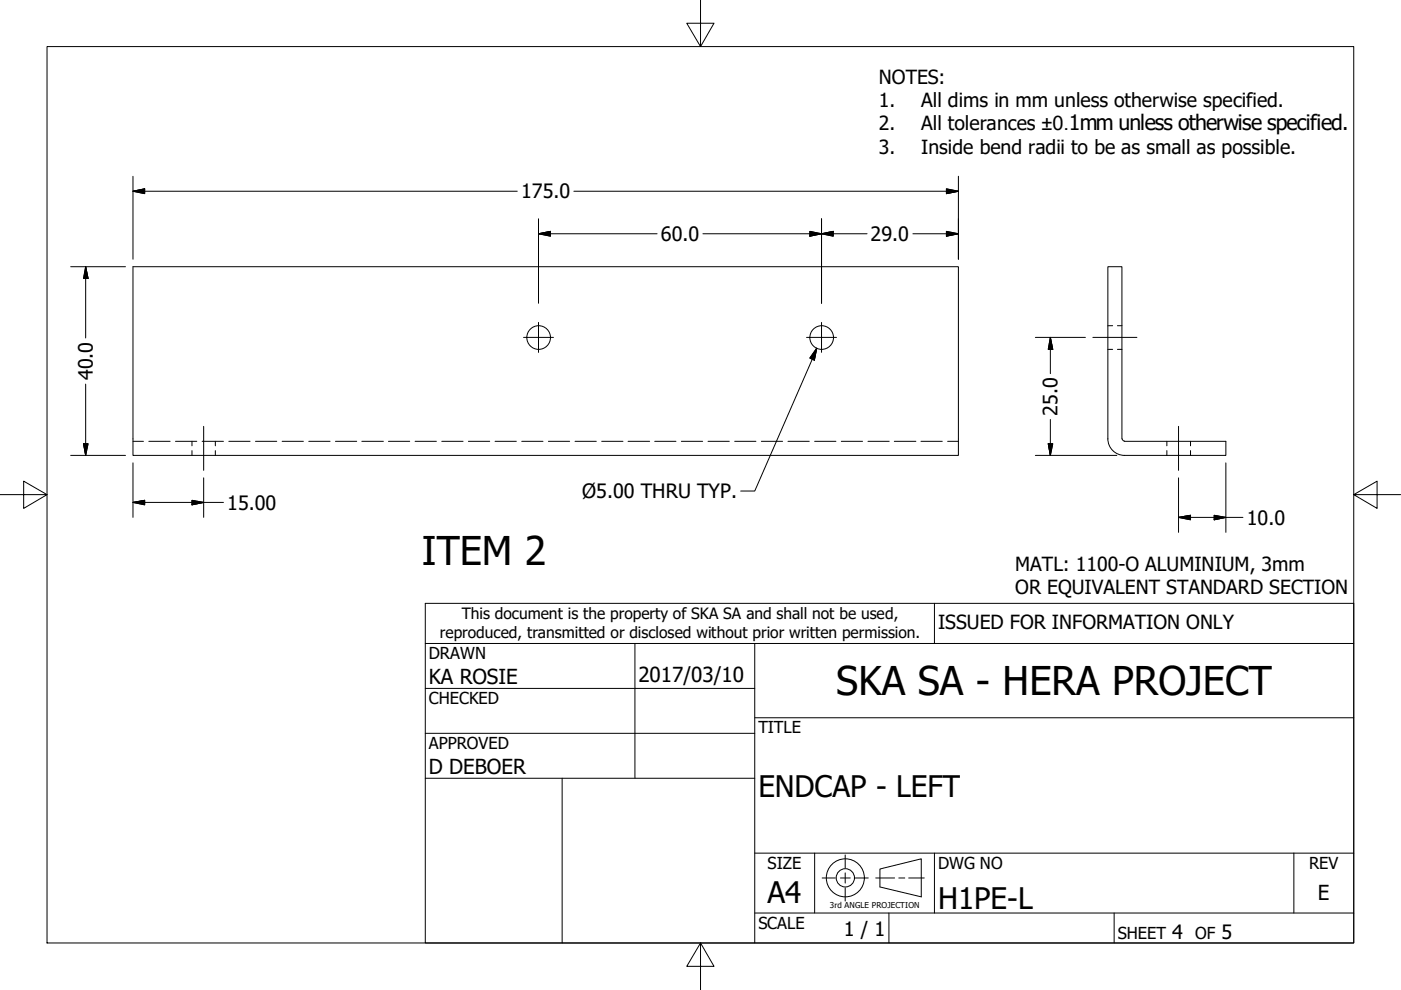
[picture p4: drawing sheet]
<svg xmlns="http://www.w3.org/2000/svg" width="297mm" height="210mm" viewBox="0 0 297 210" stroke-linecap="round" stroke-linejoin="round" font-family="sans-serif">
<!-- layer: Border (ANSI) -->
<g fill="none" stroke="#000" stroke-width=".21">
<path d="M28.2 56.6h175v40h-175zM234.9 93a3.5 3.5 0 0 0 3.5 3.6M234.9 93.1v-36.5h3v36.5M237.9 93l.3 .4 .2 .1M238.4 93.6h21.5v3h-21.5"/>
<circle cx="114.2" cy="71.6" r="2.51"/>
<circle cx="174.2" cy="71.6" r="2.51"/>
</g>
<!-- layer: Symbol (ANSI) -->
<g fill="none" stroke="#000" stroke-width=".21">
<path d="M234.9 74.1h1M234.9 69.1h1M236.9 74.1h1M236.9 69.1h1M28.2 93.6h2.2M31.6 93.6h4.5M37.2 93.6h4.5M40.7 93.6v.9M40.7 95.5v1.1M42.9 93.6h4.5M45.7 93.6v.9M45.7 95.5v1.1"/>
<path d="M48.5 93.6h4.5M54.2 93.6h4.5M59.8 93.6h4.5M65.5 93.6h4.5M71.1 93.6h4.5M76.7 93.6h4.6M82.4 93.6h4.5M88 93.6h4.5M93.7 93.6h4.5M99.3 93.6h4.5M105 93.6h4.5M110.6 93.6h4.5"/>
<path d="M116.3 93.6h4.5M121.9 93.6h4.5M127.6 93.6h4.5M133.2 93.6h4.5M138.8 93.6h4.5M144.5 93.6h4.5M150.1 93.6h4.5M155.8 93.6h4.5M161.4 93.6h4.5M167.1 93.6h4.5M172.7 93.6h4.5M178.4 93.6h4.5"/>
<path d="M184 93.6h4.5M189.6 93.6h4.6M195.3 93.6h4.5M200.9 93.6h2.3M247.4 93.6v.9M247.4 95.5v1.1M252.4 93.6v.9M252.4 95.5v1.1"/>
</g>
<!-- layer: Title (ANSI) -->
<path d="M148.5 -.1v10l-2.9-5h5.8l-2.9 5M10 9.9h277v190h-277zM0 104.9h10l-5-2.9v5.8l5-2.9M287 104.9l5 2.9v-5.8l-5 2.9h10M148.5 199.9l2.9 5h-5.8l2.9-5v10" fill="none" stroke="#000" stroke-width=".21"/>
<!-- layer: Visible (ANSI) -->
<g fill="none" stroke="#000" stroke-width=".21">
<path d="M90.2 127.9h196.8v72h-196.8zM90.2 136.4h196.8M134.6 136.4v28.6M160 136.4v63.5M198.1 127.9v8.5M90.2 146h69.8M90.2 155.5h69.8M160 152.2h127M90.2 165h69.8M119.2 165v34.9M160 193.6h127M160 180.9h127"/>
<path d="M172.7 180.9v12.7M188.5 193.6v6.3M198.1 180.9v12.7M236.2 193.6v6.3M274.3 180.9v12.7"/>
</g>
<!-- layer: Dimension (ANSI) -->
<path d="M231.7 71.5h9.3M43.2 90.4v9.3M249.9 90.4v9.3" fill="none" stroke="#000" stroke-width=".21"/>
<!-- layer: Sketch Geometry (ANSI) -->
<path d="M111 71.5h6.3M114.2 68.4v6.3M171 71.5h6.4M173.2 73.8l-.5 2.6-1-.5zM173.2 73.8l-13.2 30.3h-3M174.2 68.4v6.3" fill="none" stroke="#000" stroke-width=".21"/>
<!-- layer: Center Mark (ANSI) -->
<g fill="none" stroke="#000" stroke-width=".21">
<path d="M28.2 37.4v17.6M203.2 37.4v17.6M15 56.6h11.6M18.2 56.6l.5 2.4h-1zM18.2 56.6v15.1M28.2 40.5l2.5-.5v1.1zM28.2 40.5h81.5M114.2 49.6l2.5-.5v1zM114.2 49.6h25.1M114.2 46.4v17.9M121.7 40.5h81.5M149 49.6h34.8"/>
<path d="M171.7 49.1l2.5 .5-2.5 .5zM174.2 49.6l2.5-.5v1zM174.2 46.4v17.9M193.5 49.6h9.7M200.7 49.1l2.5 .5-2.5 .5zM200.7 40l2.5 .5-2.5 .6zM219.5 71.5h10.6M222.7 71.5l.5 2.6h-1zM222.7 71.5v7.7M15 96.6h11.6M17.7 94.1h1l-.5 2.5zM18.2 81.4v15.2"/>
<path d="M28.2 98.1v11.6M219.5 96.6h17.3M222.2 94.1h1l-.5 2.5zM222.7 88.9v7.7M259.9 98.1v14.8M28.2 106.5l2.5-.4v.9zM28.2 106.5h19.2M40.7 106.1l2.5 .4-2.5 .5zM43.2 101.3v8.4M249.9 109.7l2.5-.4v.9zM249.9 109.7h13.6M249.9 101.3v11.6"/>
<path d="M257.4 109.3l2.5 .4-2.5 .5z"/>
</g>
<g fill="#000" stroke="#000" stroke-width=".21">
<path d="M18.2 56.6l.5 2.4zM18.2 56.6l.5 2.4h-1zM28.2 40.5l2.5-.5zM28.2 40.5l2.5-.5v1.1zM114.2 49.6l2.5-.5zM114.2 49.6l2.5-.5v1zM171.7 50.1l2.5-.5zM171.7 49.1l2.5 .5-2.5 .5zM174.2 49.6l2.5-.5zM174.2 49.6l2.5-.5v1zM200.7 50.1l2.5-.5zM200.7 49.1l2.5 .5-2.5 .5z"/>
<path d="M200.7 41.1l2.5-.6zM200.7 40l2.5 .5-2.5 .6zM222.7 71.5l.5 2.6zM222.7 71.5l.5 2.6h-1zM17.7 94.1l.5 2.5zM17.7 94.1h1l-.5 2.5zM222.2 94.1l.5 2.5zM222.2 94.1h1l-.5 2.5zM28.2 106.5l2.5-.4zM28.2 106.5l2.5-.4v.9zM40.7 107l2.5-.5zM40.7 106.1l2.5 .4-2.5 .5z"/>
<path d="M249.9 109.7l2.5-.4zM249.9 109.7l2.5-.4v.9zM257.4 110.2l2.5-.5zM257.4 109.3l2.5 .4-2.5 .5z"/>
</g>
<!-- layer: Centerline (ANSI) -->
<g fill="none" stroke="#000" stroke-width=".21">
<path d="M174.3 186.2h2.8M178.2 186.2h2.1M179.2 181.3v2.7M179.2 185.1v2.1M179.2 188.2v2.8M181.4 186.2h2.7M185.7 186.2h4M186.6 184.2l8.7-2.1v8.1l-8.7-2.1zM190.6 186.2h1.2M192.7 186.2h3.3"/>
<circle cx="179.2" cy="186.1" r="4"/>
<circle cx="179.2" cy="186.1" r="1.94"/>
</g>
<!-- layer: Sketch Geometry (ANSI) -->
<path d="M173.2 73.8l-.5 2.6zM173.2 73.8l-.5 2.6-1-.5z" fill="#000" stroke="#000" stroke-width=".21"/>
<g font-size="8.4">
<text x="89.4" y="119.8">ITEM 2</text>
<text x="177.3" y="147.4">SKA SA - HERA PROJECT</text>
</g>
<g font-size="6.3">
<text x="160.8" y="169">ENDCAP - LEFT</text>
<text x="162.8" y="191.4">A4</text>
<text x="198.9" y="192.8">H1PE-L</text>
</g>
<g font-size="4.4">
<text x="90.9" y="145.1">KA ROSIE</text>
<text x="135.4" y="144.5">2017/03/10</text>
<text x="90.9" y="164.1">D DEBOER</text>
<text x="279.4" y="190.7">E</text>
</g>
<g font-size="4.2">
<text x="110.5" y="42.1">175.0</text>
<text x="140.1" y="51.1">60.0</text>
<text x="184.6" y="51.1">29.0</text>
<text x="19.7" y="80.6" transform="rotate(-90 19.7 80.6)">40.0</text>
<text x="224.2" y="88.1" transform="rotate(-90 224.2 88.1)">25.0</text>
<text x="123.4" y="105.6">Ø5.00 THRU TYP.</text>
<text x="48.2" y="108">15.00</text>
<text x="264.4" y="111.2">10.0</text>
<text x="178.9" y="198.5">1 / 1</text>
<text x="248.5" y="199.1">4</text>
<text x="259" y="199.1">5</text>
</g>
<g font-size="4.1">
<text x="186.3" y="17.8">NOTES:</text>
<text x="186.3" y="22.7">1.</text>
<text x="195.3" y="22.7">All dims in mm unless otherwise specified.</text>
<text x="186.3" y="27.7">2.</text>
<text x="195.3" y="27.7">All tolerances ±0.1mm unless otherwise specified.</text>
<text x="186.3" y="32.6">3.</text>
<text x="195.3" y="32.6">Inside bend radii to be as small as possible.</text>
<text x="215.3" y="121">MATL: 1100-O ALUMINIUM, 3mm</text>
<text x="215.3" y="126">OR EQUIVALENT STANDARD SECTION</text>
<text x="198.9" y="133.4">ISSUED FOR INFORMATION ONLY</text>
</g>
<g font-size="3.5">
<text x="90.9" y="139.7">DRAWN</text>
<text x="90.9" y="149.3">CHECKED</text>
<text x="160.8" y="155.5">TITLE</text>
<text x="90.9" y="158.8">APPROVED</text>
<text x="162.8" y="184.2">SIZE</text>
<text x="198.9" y="184.2">DWG NO</text>
<text x="277.6" y="184.2">REV</text>
<text x="160.8" y="196.9">SCALE</text>
<text x="237" y="199.1">SHEET</text>
<text x="253.4" y="199.1">OF</text>
</g>
<g font-size="3.3">
<text x="97.9" y="131.3">This document is the property of SKA SA and shall not be used,</text>
<text x="93.3" y="135.2">reproduced, transmitted or disclosed without prior written permission.</text>
</g>
<text font-size="1.7" x="176" y="192.6">3rd ANGLE PROJECTION</text>
</svg>
